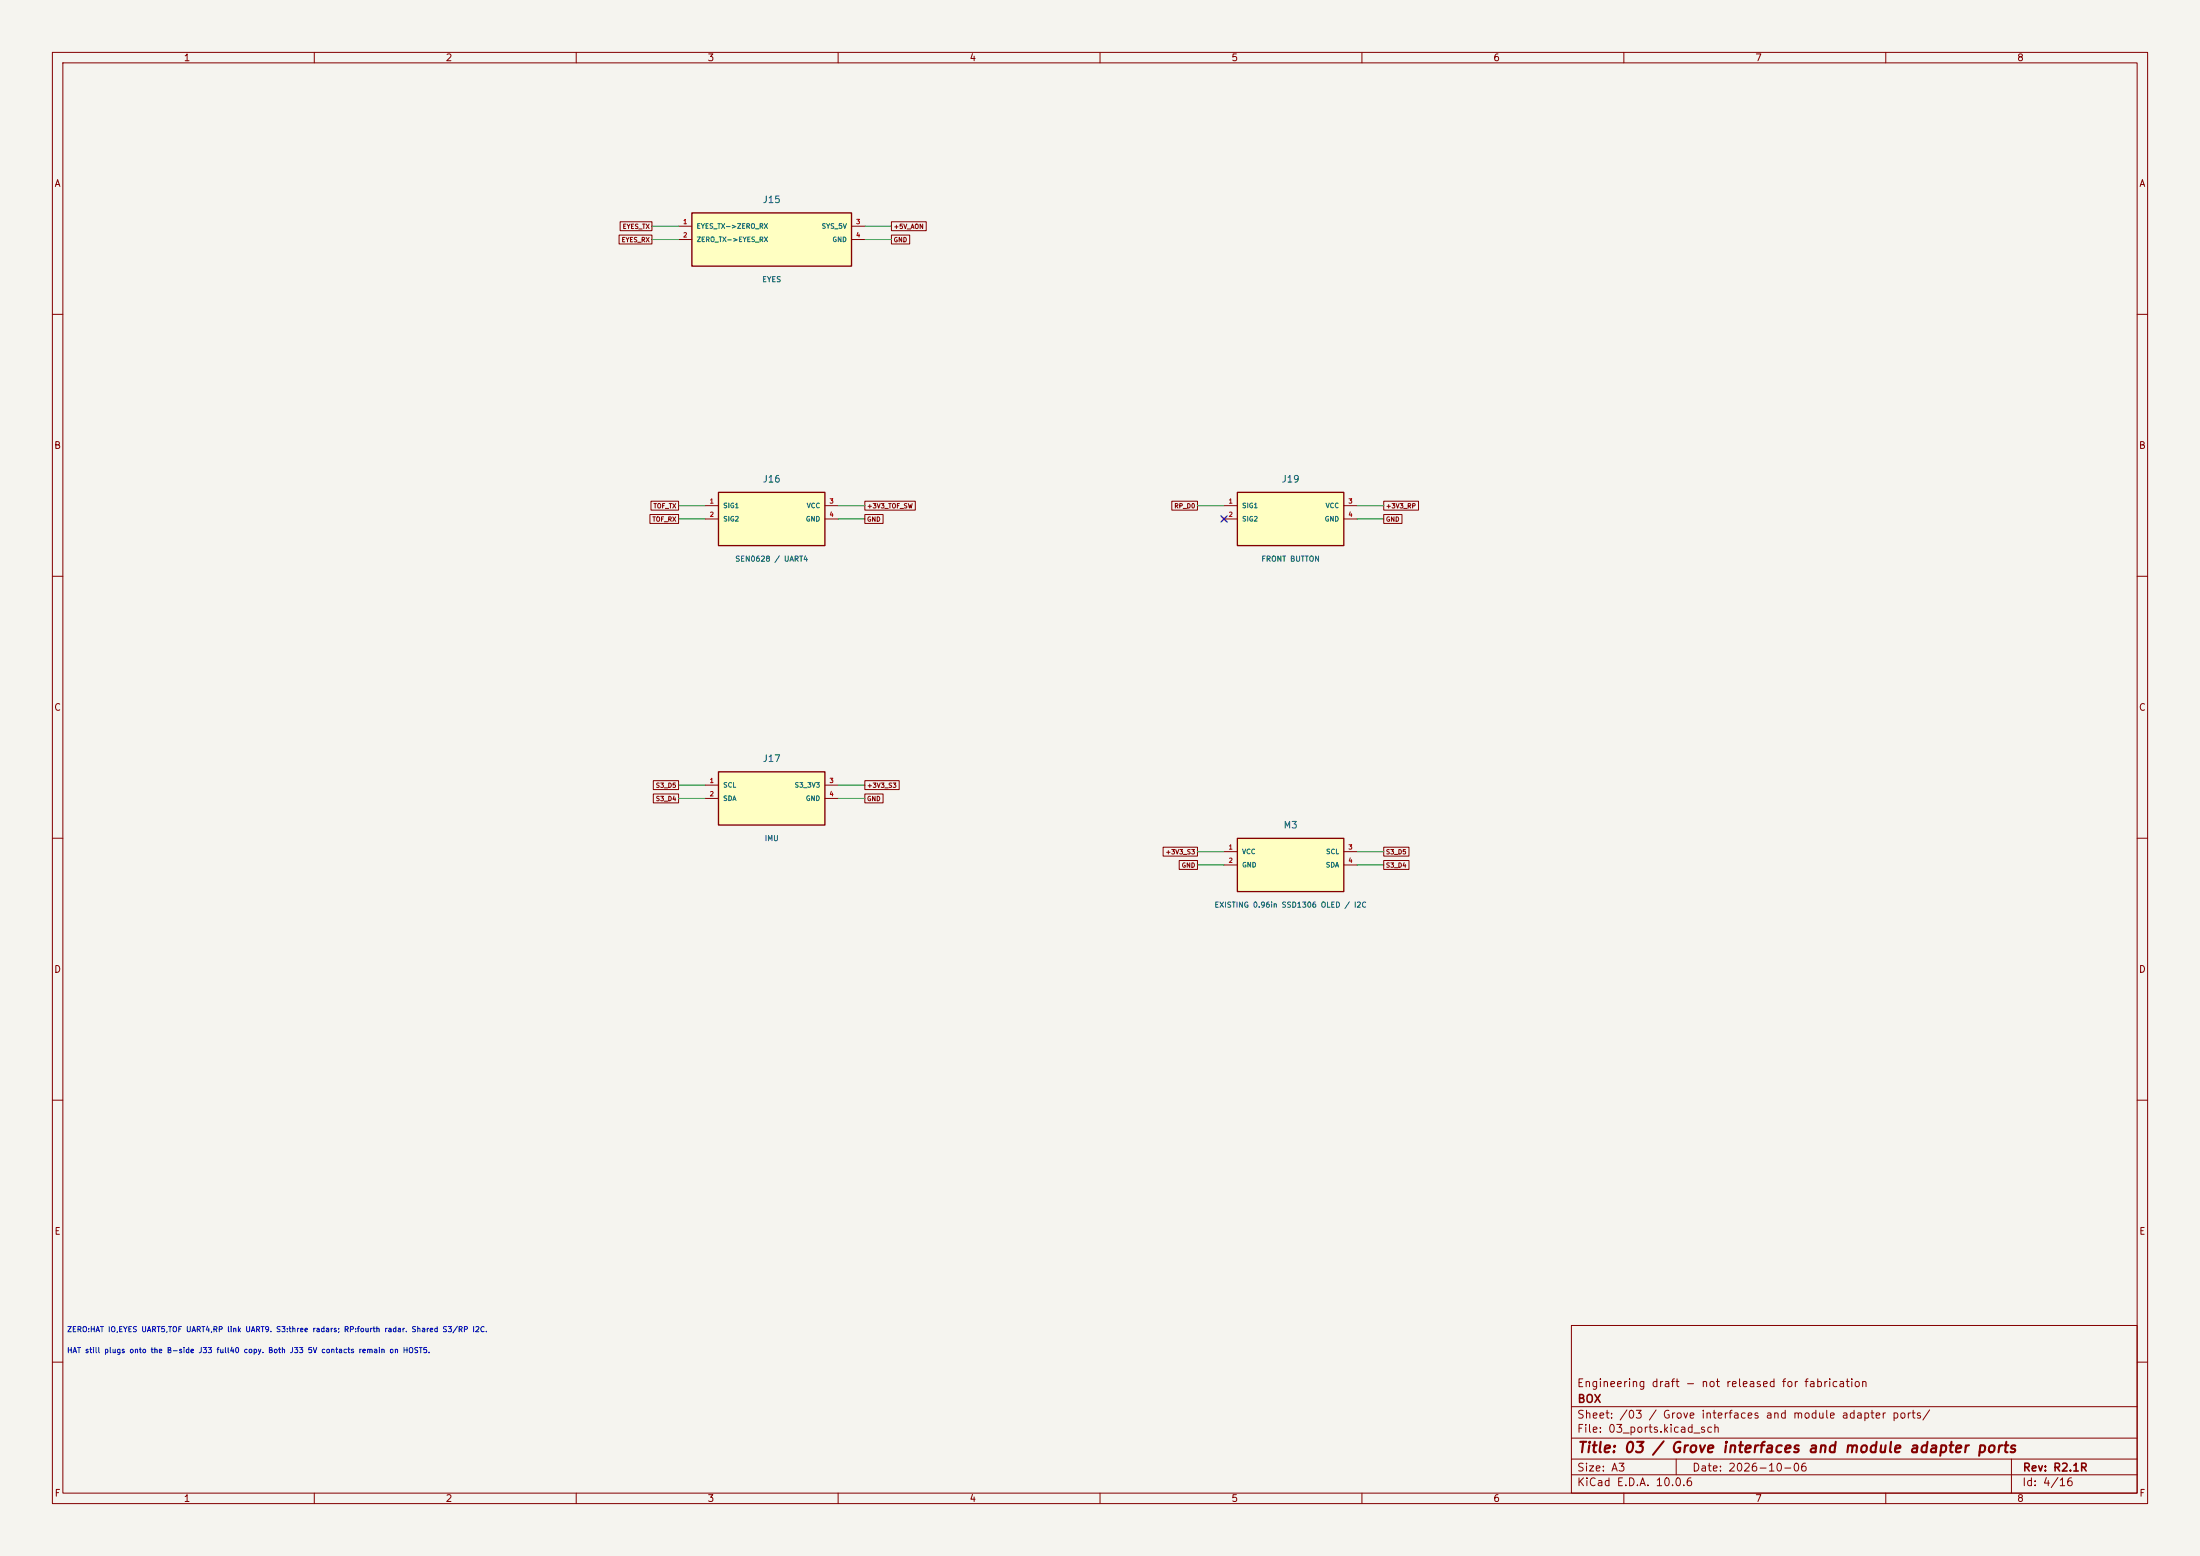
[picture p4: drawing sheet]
(kicad_sch (version 20250114) (generator "eeschema") (paper "A3")
(title_block (title "03 / Grove interfaces and module adapter ports") (date "2026-10-06") (rev "R2.1R") (company "BOX") (comment 1 "Engineering draft - not released for fabrication"))
(lib_symbols (symbol "Box:J15" (pin_names (offset 0.8)) (in_bom yes) (on_board yes)
(property "Reference" "J" (at 0 7.62 0) (effects (font (size 1.27 1.27))))
(property "Value" "EYES" (at 0 -7.62 0) (effects (font (size 1.0 1.0))))
(symbol "J15_0_1" (rectangle (start -15.24 5.08) (end 15.24 -5.08) (stroke (width 0.254) (type default)) (fill (type background))))
(symbol "J15_1_1"
(pin passive line (at -17.78 2.54 0) (length 2.54) (name "EYES_TX->ZERO_RX" (effects (font (size 0.9 0.9)))) (number "1" (effects (font (size 0.85 0.85)))))
(pin passive line (at -17.78 0.0 0) (length 2.54) (name "ZERO_TX->EYES_RX" (effects (font (size 0.9 0.9)))) (number "2" (effects (font (size 0.85 0.85)))))
(pin passive line (at 17.78 2.54 180) (length 2.54) (name "SYS_5V" (effects (font (size 0.9 0.9)))) (number "3" (effects (font (size 0.85 0.85)))))
(pin passive line (at 17.78 0.0 180) (length 2.54) (name "GND" (effects (font (size 0.9 0.9)))) (number "4" (effects (font (size 0.85 0.85)))))))
(symbol "Box:J16" (pin_names (offset 0.8)) (in_bom yes) (on_board yes)
(property "Reference" "J" (at 0 7.62 0) (effects (font (size 1.27 1.27))))
(property "Value" "SEN0628 / UART4" (at 0 -7.62 0) (effects (font (size 1.0 1.0))))
(symbol "J16_0_1" (rectangle (start -10.16 5.08) (end 10.16 -5.08) (stroke (width 0.254) (type default)) (fill (type background))))
(symbol "J16_1_1"
(pin passive line (at -12.7 2.54 0) (length 2.54) (name "SIG1" (effects (font (size 0.9 0.9)))) (number "1" (effects (font (size 0.85 0.85)))))
(pin passive line (at -12.7 0.0 0) (length 2.54) (name "SIG2" (effects (font (size 0.9 0.9)))) (number "2" (effects (font (size 0.85 0.85)))))
(pin passive line (at 12.7 2.54 180) (length 2.54) (name "VCC" (effects (font (size 0.9 0.9)))) (number "3" (effects (font (size 0.85 0.85)))))
(pin passive line (at 12.7 0.0 180) (length 2.54) (name "GND" (effects (font (size 0.9 0.9)))) (number "4" (effects (font (size 0.85 0.85)))))))
(symbol "Box:J17" (pin_names (offset 0.8)) (in_bom yes) (on_board yes)
(property "Reference" "J" (at 0 7.62 0) (effects (font (size 1.27 1.27))))
(property "Value" "IMU" (at 0 -7.62 0) (effects (font (size 1.0 1.0))))
(symbol "J17_0_1" (rectangle (start -10.16 5.08) (end 10.16 -5.08) (stroke (width 0.254) (type default)) (fill (type background))))
(symbol "J17_1_1"
(pin passive line (at -12.7 2.54 0) (length 2.54) (name "SCL" (effects (font (size 0.9 0.9)))) (number "1" (effects (font (size 0.85 0.85)))))
(pin passive line (at -12.7 0.0 0) (length 2.54) (name "SDA" (effects (font (size 0.9 0.9)))) (number "2" (effects (font (size 0.85 0.85)))))
(pin passive line (at 12.7 2.54 180) (length 2.54) (name "S3_3V3" (effects (font (size 0.9 0.9)))) (number "3" (effects (font (size 0.85 0.85)))))
(pin passive line (at 12.7 0.0 180) (length 2.54) (name "GND" (effects (font (size 0.9 0.9)))) (number "4" (effects (font (size 0.85 0.85)))))))
(symbol "Box:J19" (pin_names (offset 0.8)) (in_bom yes) (on_board yes)
(property "Reference" "J" (at 0 7.62 0) (effects (font (size 1.27 1.27))))
(property "Value" "FRONT BUTTON" (at 0 -7.62 0) (effects (font (size 1.0 1.0))))
(symbol "J19_0_1" (rectangle (start -10.16 5.08) (end 10.16 -5.08) (stroke (width 0.254) (type default)) (fill (type background))))
(symbol "J19_1_1"
(pin passive line (at -12.7 2.54 0) (length 2.54) (name "SIG1" (effects (font (size 0.9 0.9)))) (number "1" (effects (font (size 0.85 0.85)))))
(pin no_connect line (at -12.7 0.0 0) (length 2.54) (name "SIG2" (effects (font (size 0.9 0.9)))) (number "2" (effects (font (size 0.85 0.85)))))
(pin passive line (at 12.7 2.54 180) (length 2.54) (name "VCC" (effects (font (size 0.9 0.9)))) (number "3" (effects (font (size 0.85 0.85)))))
(pin passive line (at 12.7 0.0 180) (length 2.54) (name "GND" (effects (font (size 0.9 0.9)))) (number "4" (effects (font (size 0.85 0.85)))))))
(symbol "Box:M3" (pin_names (offset 0.8)) (in_bom yes) (on_board yes)
(property "Reference" "M" (at 0 7.62 0) (effects (font (size 1.27 1.27))))
(property "Value" "EXISTING 0.96in SSD1306 OLED / I2C" (at 0 -7.62 0) (effects (font (size 1.0 1.0))))
(symbol "M3_0_1" (rectangle (start -10.16 5.08) (end 10.16 -5.08) (stroke (width 0.254) (type default)) (fill (type background))))
(symbol "M3_1_1"
(pin power_in line (at -12.7 2.54 0) (length 2.54) (name "VCC" (effects (font (size 0.9 0.9)))) (number "1" (effects (font (size 0.85 0.85)))))
(pin passive line (at -12.7 0.0 0) (length 2.54) (name "GND" (effects (font (size 0.9 0.9)))) (number "2" (effects (font (size 0.85 0.85)))))
(pin passive line (at 12.7 2.54 180) (length 2.54) (name "SCL" (effects (font (size 0.9 0.9)))) (number "3" (effects (font (size 0.85 0.85)))))
(pin passive line (at 12.7 0.0 180) (length 2.54) (name "SDA" (effects (font (size 0.9 0.9)))) (number "4" (effects (font (size 0.85 0.85))))))))
(symbol (lib_id "Box:J15") (at 147.32 45.72 0) (unit 1) (in_bom yes) (on_board yes) (dnp no)
(property "Reference" "J15" (at 147.32 38.1 0) (effects (font (size 1.27 1.27))))
(property "Value" "EYES" (at 147.32 53.339999999999996 0) (effects (font (size 1 1))))
(property "Footprint" "Connector:NS-Tech_Grove_1x04_P2mm_Vertical" (at 147.32 53.339999999999996 0) (effects (font (size 1 1)) (hide yes)))
(property "Datasheet" "https://statics3.seeedstudio.com/images/opl/datasheet/3470130P1.pdf" (at 147.32 53.339999999999996 0) (effects (font (size 1 1)) (hide yes)))
(property "MPN" "1125S-4P" (at 147.32 53.339999999999996 0) (effects (font (size 1 1)) (hide yes)))
(property "Manufacturer" "Shenzhen NS-Tech" (at 147.32 53.339999999999996 0) (effects (font (size 1 1)) (hide yes)))
(property "Verification" "1=LCD TX,2=LCD RX,3=system 5V downstream of total-power relay,4=GND. LCD powered whenever whole-device supply is on; no separate LCD power cutoff. ZERO UART5 retained; display content is provided by existing LCD firmware. Located in the front connector bank; existing pin allocation retained." (at 147.32 53.339999999999996 0) (effects (font (size 1 1)) (hide yes)))
(property "Rating" "2A contact rating per vendor drawing; rail/module limit also applies" (at 147.32 53.339999999999996 0) (effects (font (size 1 1)) (hide yes)))
(property "Tolerance" "" (at 147.32 53.339999999999996 0) (effects (font (size 1 1)) (hide yes)))
(pin "1")
(pin "2")
(pin "3")
(pin "4"))
(wire (pts (xy 129.54 43.18) (xy 124.46 43.18)) (stroke (width 0) (type default)))
(global_label "EYES_TX" (shape passive) (at 124.46 43.18 0) (effects (font (size 0.85 0.85)) (justify right)))
(wire (pts (xy 129.54 45.72) (xy 124.46 45.72)) (stroke (width 0) (type default)))
(global_label "EYES_RX" (shape passive) (at 124.46 45.72 0) (effects (font (size 0.85 0.85)) (justify right)))
(wire (pts (xy 165.1 43.18) (xy 170.18 43.18)) (stroke (width 0) (type default)))
(global_label "+5V_AON" (shape passive) (at 170.18 43.18 180) (effects (font (size 0.85 0.85)) (justify left)))
(wire (pts (xy 165.1 45.72) (xy 170.18 45.72)) (stroke (width 0) (type default)))
(global_label "GND" (shape passive) (at 170.18 45.72 180) (effects (font (size 0.85 0.85)) (justify left)))
(symbol (lib_id "Box:J16") (at 147.32 99.06 0) (unit 1) (in_bom yes) (on_board yes) (dnp no)
(property "Reference" "J16" (at 147.32 91.44 0) (effects (font (size 1.27 1.27))))
(property "Value" "SEN0628 / UART4" (at 147.32 106.68 0) (effects (font (size 1 1))))
(property "Footprint" "Connector:NS-Tech_Grove_1x04_P2mm_Vertical" (at 147.32 106.68 0) (effects (font (size 1 1)) (hide yes)))
(property "Datasheet" "https://statics3.seeedstudio.com/images/opl/datasheet/3470130P1.pdf" (at 147.32 106.68 0) (effects (font (size 1 1)) (hide yes)))
(property "MPN" "1125S-4P" (at 147.32 106.68 0) (effects (font (size 1 1)) (hide yes)))
(property "Manufacturer" "Shenzhen NS-Tech" (at 147.32 106.68 0) (effects (font (size 1 1)) (hide yes)))
(property "Verification" "1=TOF TX,2=TOF RX,3=TOF3V3_SW through M17,4GND. Sensor3/4 power contacts crossed. Located in the front connector bank; existing pin allocation retained." (at 147.32 106.68 0) (effects (font (size 1 1)) (hide yes)))
(property "Rating" "2A contact rating per vendor drawing; rail/module limit also applies" (at 147.32 106.68 0) (effects (font (size 1 1)) (hide yes)))
(property "Tolerance" "" (at 147.32 106.68 0) (effects (font (size 1 1)) (hide yes)))
(pin "1")
(pin "2")
(pin "3")
(pin "4"))
(wire (pts (xy 134.62 96.52) (xy 129.54 96.52)) (stroke (width 0) (type default)))
(global_label "TOF_TX" (shape passive) (at 129.54 96.52 0) (effects (font (size 0.85 0.85)) (justify right)))
(wire (pts (xy 134.62 99.06) (xy 129.54 99.06)) (stroke (width 0) (type default)))
(global_label "TOF_RX" (shape passive) (at 129.54 99.06 0) (effects (font (size 0.85 0.85)) (justify right)))
(wire (pts (xy 160.01999999999998 96.52) (xy 165.1 96.52)) (stroke (width 0) (type default)))
(global_label "+3V3_TOF_SW" (shape passive) (at 165.1 96.52 180) (effects (font (size 0.85 0.85)) (justify left)))
(wire (pts (xy 160.01999999999998 99.06) (xy 165.1 99.06)) (stroke (width 0) (type default)))
(global_label "GND" (shape passive) (at 165.1 99.06 180) (effects (font (size 0.85 0.85)) (justify left)))
(symbol (lib_id "Box:J17") (at 147.32 152.4 0) (unit 1) (in_bom yes) (on_board yes) (dnp no)
(property "Reference" "J17" (at 147.32 144.78 0) (effects (font (size 1.27 1.27))))
(property "Value" "IMU" (at 147.32 160.02 0) (effects (font (size 1 1))))
(property "Footprint" "Connector:NS-Tech_Grove_1x04_P2mm_Vertical" (at 147.32 160.02 0) (effects (font (size 1 1)) (hide yes)))
(property "Datasheet" "https://statics3.seeedstudio.com/images/opl/datasheet/3470130P1.pdf" (at 147.32 160.02 0) (effects (font (size 1 1)) (hide yes)))
(property "MPN" "1125S-4P" (at 147.32 160.02 0) (effects (font (size 1 1)) (hide yes)))
(property "Manufacturer" "Shenzhen NS-Tech" (at 147.32 160.02 0) (effects (font (size 1 1)) (hide yes)))
(property "Verification" "Existing Grove LSM6DS3 v1.0 J4 direct 1:1 Grove cable. SCL/SDA pullups are supplied by the same S3_3V3 rail as this port. No extra level shifter. Located in the front connector bank; existing pin allocation retained." (at 147.32 160.02 0) (effects (font (size 1 1)) (hide yes)))
(property "Rating" "2A contact rating per vendor drawing; rail/module limit also applies" (at 147.32 160.02 0) (effects (font (size 1 1)) (hide yes)))
(property "Tolerance" "" (at 147.32 160.02 0) (effects (font (size 1 1)) (hide yes)))
(pin "1")
(pin "2")
(pin "3")
(pin "4"))
(wire (pts (xy 134.62 149.86) (xy 129.54 149.86)) (stroke (width 0) (type default)))
(global_label "S3_D5" (shape passive) (at 129.54 149.86 0) (effects (font (size 0.85 0.85)) (justify right)))
(wire (pts (xy 134.62 152.4) (xy 129.54 152.4)) (stroke (width 0) (type default)))
(global_label "S3_D4" (shape passive) (at 129.54 152.4 0) (effects (font (size 0.85 0.85)) (justify right)))
(wire (pts (xy 160.01999999999998 149.86) (xy 165.1 149.86)) (stroke (width 0) (type default)))
(global_label "+3V3_S3" (shape passive) (at 165.1 149.86 180) (effects (font (size 0.85 0.85)) (justify left)))
(wire (pts (xy 160.01999999999998 152.4) (xy 165.1 152.4)) (stroke (width 0) (type default)))
(global_label "GND" (shape passive) (at 165.1 152.4 180) (effects (font (size 0.85 0.85)) (justify left)))
(symbol (lib_id "Box:J19") (at 246.38 99.06 0) (unit 1) (in_bom yes) (on_board yes) (dnp no)
(property "Reference" "J19" (at 246.38 91.44 0) (effects (font (size 1.27 1.27))))
(property "Value" "FRONT BUTTON" (at 246.38 106.68 0) (effects (font (size 1 1))))
(property "Footprint" "Connector:NS-Tech_Grove_1x04_P2mm_Vertical" (at 246.38 106.68 0) (effects (font (size 1 1)) (hide yes)))
(property "Datasheet" "https://statics3.seeedstudio.com/images/opl/datasheet/3470130P1.pdf" (at 246.38 106.68 0) (effects (font (size 1 1)) (hide yes)))
(property "MPN" "1125S-4P" (at 246.38 106.68 0) (effects (font (size 1 1)) (hide yes)))
(property "Manufacturer" "Shenzhen NS-Tech" (at 246.38 106.68 0) (effects (font (size 1 1)) (hide yes)))
(property "Verification" "Front button input reassigned to RP D0 GPIO26 on original14-pin socket. Located in the front connector bank; existing pin allocation retained." (at 246.38 106.68 0) (effects (font (size 1 1)) (hide yes)))
(property "Rating" "2A contact rating per vendor drawing; rail/module limit also applies" (at 246.38 106.68 0) (effects (font (size 1 1)) (hide yes)))
(property "Tolerance" "" (at 246.38 106.68 0) (effects (font (size 1 1)) (hide yes)))
(pin "1")
(pin "2")
(pin "3")
(pin "4"))
(wire (pts (xy 233.68 96.52) (xy 228.6 96.52)) (stroke (width 0) (type default)))
(global_label "RP_D0" (shape passive) (at 228.6 96.52 0) (effects (font (size 0.85 0.85)) (justify right)))
(no_connect (at 233.68 99.06))
(wire (pts (xy 259.08 96.52) (xy 264.15999999999997 96.52)) (stroke (width 0) (type default)))
(global_label "+3V3_RP" (shape passive) (at 264.15999999999997 96.52 180) (effects (font (size 0.85 0.85)) (justify left)))
(wire (pts (xy 259.08 99.06) (xy 264.15999999999997 99.06)) (stroke (width 0) (type default)))
(global_label "GND" (shape passive) (at 264.15999999999997 99.06 180) (effects (font (size 0.85 0.85)) (justify left)))
(symbol (lib_id "Box:M3") (at 246.38 165.1 0) (unit 1) (in_bom yes) (on_board no) (dnp no)
(property "Reference" "M3" (at 246.38 157.48 0) (effects (font (size 1.27 1.27))))
(property "Value" "EXISTING 0.96in SSD1306 OLED / I2C" (at 246.38 172.72 0) (effects (font (size 1 1))))
(property "Footprint" "box:External_Module_Not_On_Carrier" (at 246.38 172.72 0) (effects (font (size 1 1)) (hide yes)))
(property "Datasheet" "" (at 246.38 172.72 0) (effects (font (size 1 1)) (hide yes)))
(property "MPN" "15628-0.96" (at 246.38 172.72 0) (effects (font (size 1 1)) (hide yes)))
(property "Manufacturer" "DORHEA" (at 246.38 172.72 0) (effects (font (size 1 1)) (hide yes)))
(property "Verification" "Retained DORHEA15628-0.96 OLED. Parallel above motherboard F side, screen up. Nominal seller outline27.178x27.94mm; VCC/GND/SCL/SDA mates J35 straight female socket. Sample pin length, seating and pullups remain unverified." (at 246.38 172.72 0) (effects (font (size 1 1)) (hide yes)))
(property "Rating" "" (at 246.38 172.72 0) (effects (font (size 1 1)) (hide yes)))
(property "Tolerance" "" (at 246.38 172.72 0) (effects (font (size 1 1)) (hide yes)))
(pin "1")
(pin "2")
(pin "3")
(pin "4"))
(wire (pts (xy 233.68 162.56) (xy 228.6 162.56)) (stroke (width 0) (type default)))
(global_label "+3V3_S3" (shape passive) (at 228.6 162.56 0) (effects (font (size 0.85 0.85)) (justify right)))
(wire (pts (xy 233.68 165.1) (xy 228.6 165.1)) (stroke (width 0) (type default)))
(global_label "GND" (shape passive) (at 228.6 165.1 0) (effects (font (size 0.85 0.85)) (justify right)))
(wire (pts (xy 259.08 162.56) (xy 264.15999999999997 162.56)) (stroke (width 0) (type default)))
(global_label "S3_D5" (shape passive) (at 264.15999999999997 162.56 180) (effects (font (size 0.85 0.85)) (justify left)))
(wire (pts (xy 259.08 165.1) (xy 264.15999999999997 165.1)) (stroke (width 0) (type default)))
(global_label "S3_D4" (shape passive) (at 264.15999999999997 165.1 180) (effects (font (size 0.85 0.85)) (justify left)))
(text "ZERO:HAT IO,EYES UART5,TOF UART4,RP link UART9. S3:three radars; RP:fourth radar. Shared S3/RP I2C." (at 12.7 254 0) (effects (font (size 1.0 1.0)) (justify left)))
(text "HAT still plugs onto the B-side J33 full40 copy. Both J33 5V contacts remain on HOST5." (at 12.7 258 0) (effects (font (size 1.0 1.0)) (justify left))))
